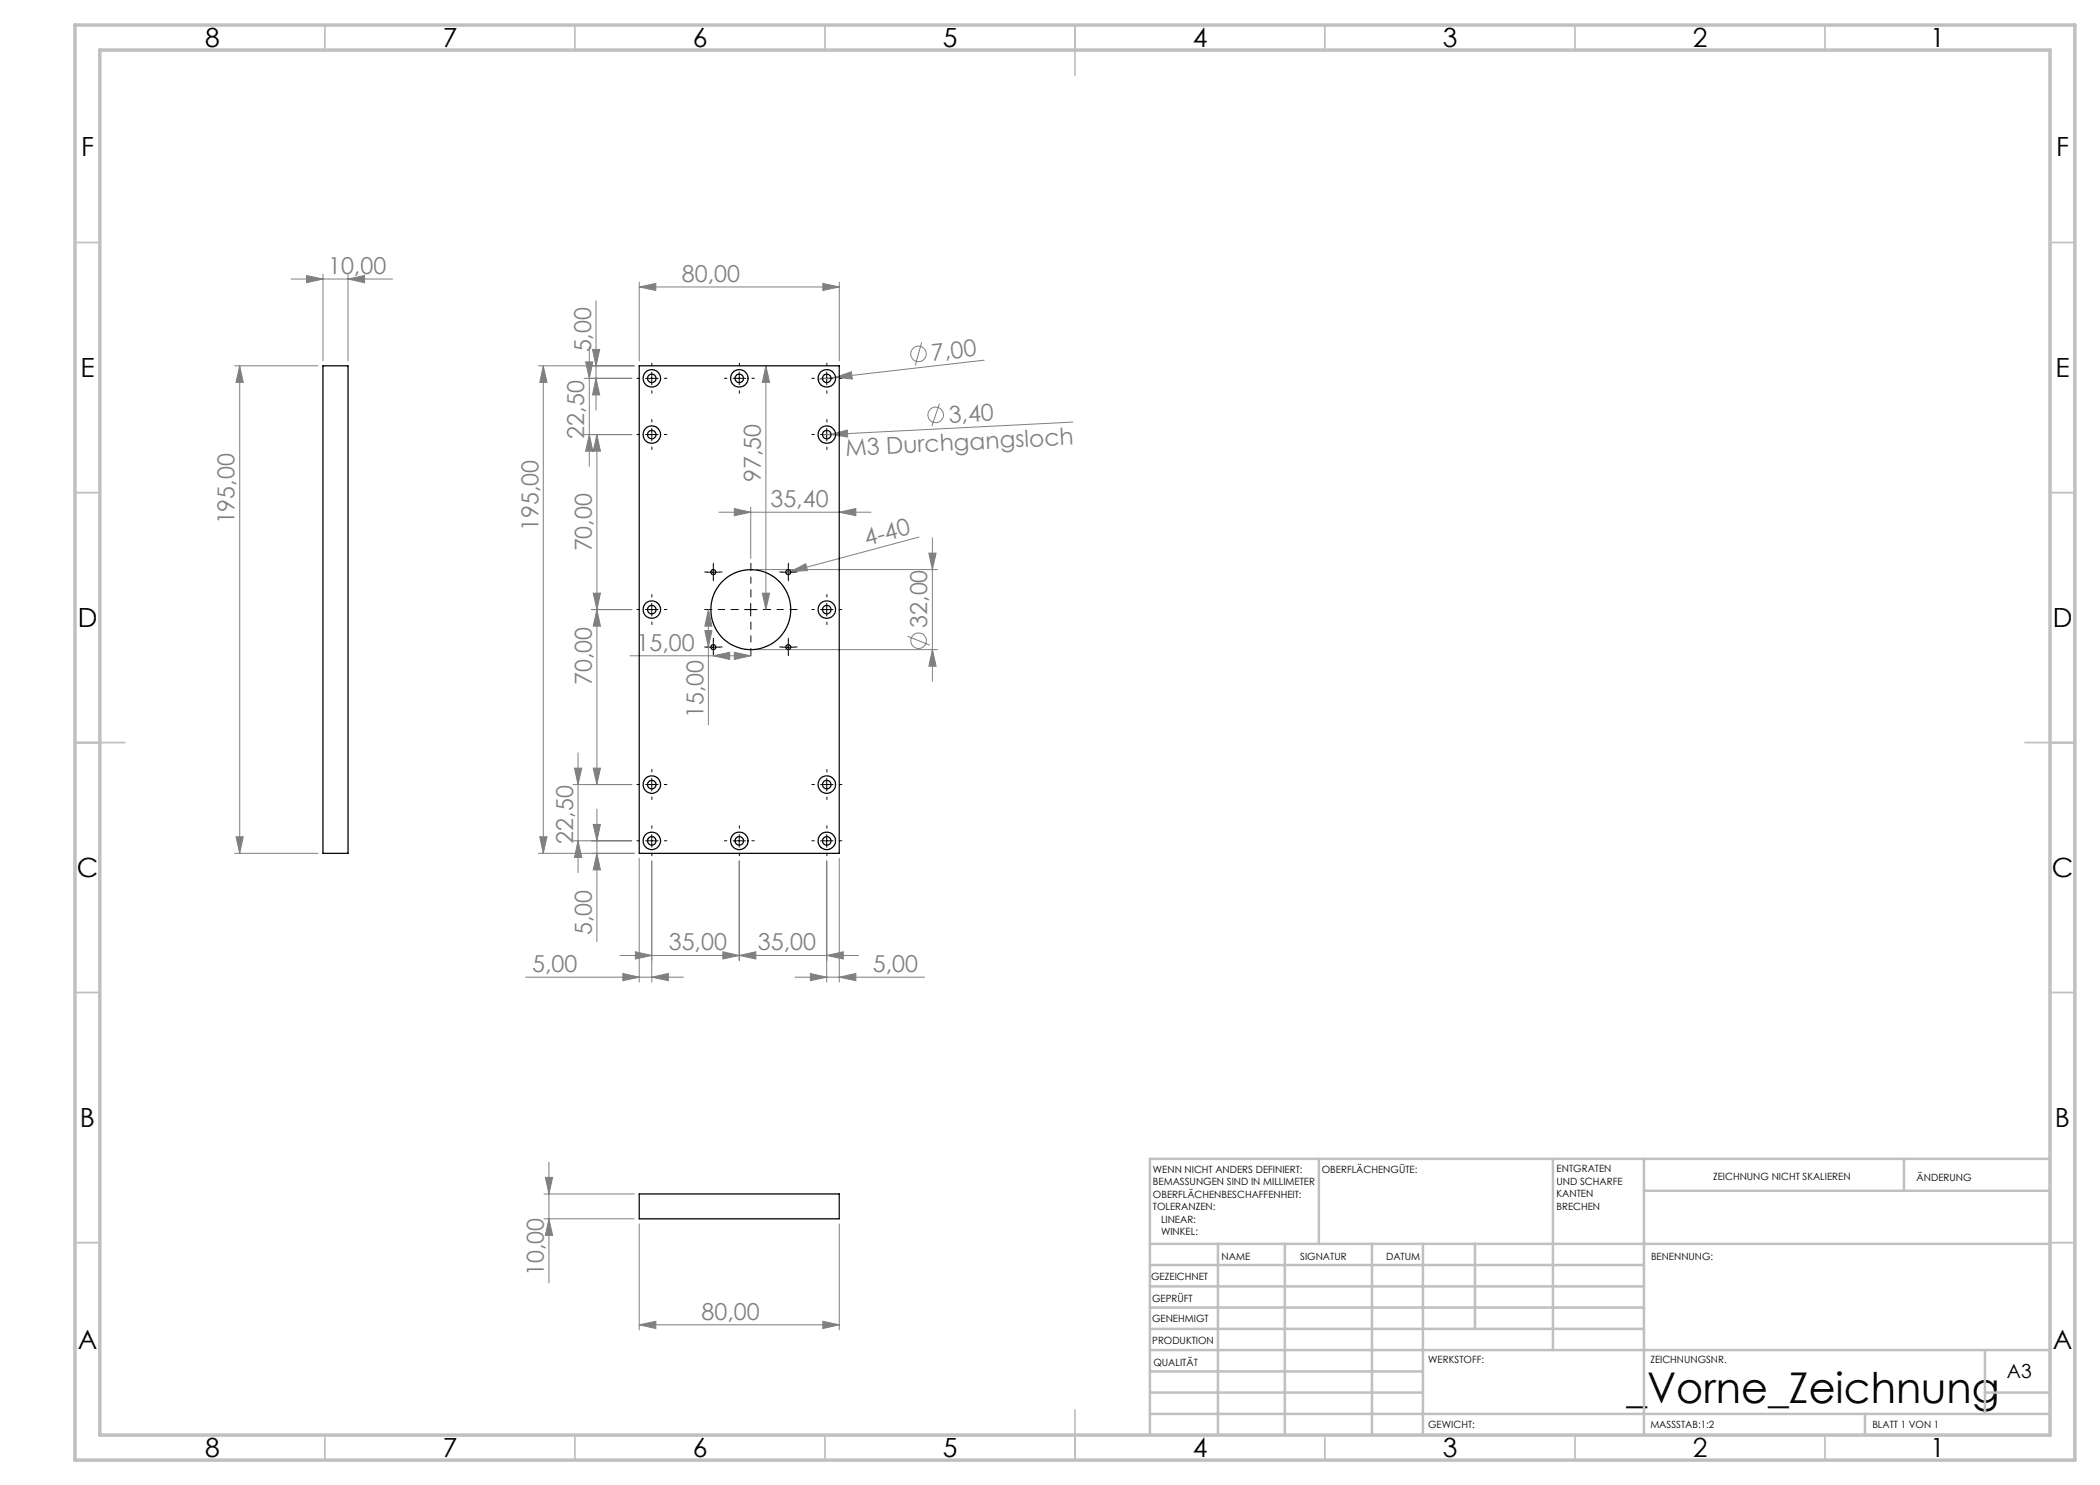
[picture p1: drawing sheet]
<svg xmlns="http://www.w3.org/2000/svg" width="420mm" height="297mm" viewBox="0 0 420 297" stroke-linecap="round" stroke-linejoin="round" font-family="sans-serif">
<g fill="none" stroke="#808080" stroke-width=".2">
<path d="M58.2 55.8h20.3M61.3 55.1l3.3 .7-3.3 .7zM64.6 54.8v17.4M69.6 55.8l3.3-.7v1.4zM69.6 54.8v17.4M127.8 57.4l3.4-.7v1.4zM127.8 56.4v15.8M127.8 57.4h40.1M164.6 56.7l3.3 .7-3.3 .7zM167.9 56.4v15.8M46.9 73.2h16.7M47.9 73.2l.7 3.3h-1.4z"/>
<path d="M47.9 73.2v97.5M107.7 73.2h19.2M108.7 73.2l.7 3.3h-1.4zM108.7 73.2v97.5M116.8 75.7h9.6M117.1 72.4h1.5l-.7 3.3zM117.9 69.3v24M118.5 69.9h1.4l-.7 3.3zM119.2 75.7l.7 3.3h-1.4zM119.2 60.2v21.8M153.2 73.2l.7 3.3h-1.4zM153.2 73.2v48.7"/>
<path d="M167.1 75.5l3.2-1.1 .2 1.4zM167.1 75.5l-3.5 .4M184.3 68.5l-1.2 4.6M196.9 72l-29.8 3.5M116.8 86.9h9.6M117.9 86.9l.7 3.3h-1.5zM119.4 86.9l.7 3.3h-1.5zM119.4 86.9v70M166.2 86.9l3.3-.9v1.4zM166.2 86.9l-1.7 .1M187.9 80.7l-1.5 4.5M214.6 84.4l-48.4 2.5"/>
<path d="M118.6 118.6h1.5l-.7 3.3zM143.8 102.4h30.4M146.9 101.7l3.2 .7-3.2 .7zM150.1 101.4v10.3M151.2 113.9h36.3M152.5 118.6h1.4l-.7 3.3zM158.2 114.3l2.9-1.6 .4 1.4zM158.2 114.3l-1 .2M167.9 102.4l3.3-.7v1.4zM183.8 107.4l-25.6 6.9M185.8 110.6h1.4l-.7 3.3zM186.5 107.6v28.7"/>
<path d="M118.4 121.9h8M119.4 121.9l.7 3.3h-1.5zM126 131.2h24.1M141 126.1h1.4l-.7 3.3zM141.7 121.9l.7 3.3h-1.4zM141.7 121.9v23.1M142.7 131.2l3.2-.7v1.4zM146.9 130.5l3.2 .7-3.2 .7zM151.2 129.9h36.3M181.5 127.2l4.4 1.8M186.5 129.9l.7 3.3h-1.4zM114.6 156.9h11.8"/>
<path d="M114.9 153.6h1.4l-.7 3.3zM115.6 150.6v23.9M118.6 153.6h1.5l-.7 3.3zM46.9 170.7h16.7M47.2 167.4h1.4l-.7 3.3zM108 167.4h1.4l-.7 3.3zM114.6 168.2h11.8M115.6 168.2l.7 3.3h-1.4zM118.6 164.9h1.5l-.7 3.3zM119.4 170.7l.7 3.3h-1.5zM119.4 161.8v26.5M126.9 170.7h-19.2"/>
<path d="M127.8 171.7v24.7M130.4 172.2v24.2M147.8 172.2v19.9M165.3 172.2v24.2M167.9 171.7v24.7M105.1 195.4h31.6M124 191.1h47.7M124.6 194.7l3.2 .7-3.2 .7zM127.1 190.4l3.3 .7-3.3 .7zM130.4 195.4l3.3-.7v1.4zM144.6 190.4l3.2 .7-3.2 .7zM147.8 191.1l3.4-.7v1.4z"/>
<path d="M159 195.4h25.9M162.1 194.7l3.2 .7-3.2 .7zM165.3 191.1l3.4-.7v1.4zM167.9 195.4l3.3-.7v1.4zM108.8 238.8h18.1M109.1 235.5h1.4l-.7 3.3zM109.8 232.4v24.2M108.8 243.8h18.1M109.8 243.8l.7 3.3h-1.4zM127.8 244.8v21.2M167.9 244.8v21.2M127.8 265l3.4-.7v1.4z"/>
<path d="M127.8 265h40.1M164.6 264.3l3.3 .7-3.3 .7z"/>
<circle cx="183.7" cy="70.8" r="1.55"/>
<circle cx="187.1" cy="83" r="1.56"/>
<circle cx="183.7" cy="128.1" r="1.55"/>
</g>
<g fill="none" stroke="#000" stroke-width=".2" stroke-dasharray="15.2 1.3 1.3 1.3">
<path d="M127.9 75.7h-.5M130.4 73.2v-.5M130.4 78.2v.5M132.9 75.7h.5M145.4 75.7h-.5M147.9 73.2v-.5M147.9 78.2v.5M150.4 75.7h.5M162.9 75.7h-.5M165.4 73.2v-.5M165.4 78.2v.5M167.9 75.7h.5"/>
<path d="M127.9 86.9h-.5M130.4 84.4v-.5M130.4 89.4v.5M132.9 86.9h.5M162.9 86.9h-.5M165.4 84.4v-.5M165.4 89.4v.5M167.9 86.9h.5M130.4 119.4v-.5M141.4 114.4h-.5M142.7 113.2v-.5M142.7 115.7v.5"/>
<path d="M143.9 114.4h.5M156.4 114.4h-.5M157.7 113.2v-.5M157.7 115.7v.5M158.9 114.4h.5M165.4 119.4v-.5M127.9 121.9h-.5M130.4 124.4v.5M132.9 121.9h.5M141.4 129.4h-.5M142.7 128.2v-.5M142.7 130.7v.5"/>
<path d="M143.9 129.4h.5M156.4 129.4h-.5M157.7 128.2v-.5M157.7 130.7v.5M158.9 129.4h.5M162.9 121.9h-.5M165.4 124.4v.5M167.9 121.9h.5M127.9 156.9h-.5M130.4 154.4v-.5M130.4 159.4v.5M132.9 156.9h.5"/>
<path d="M162.9 156.9h-.5M165.4 154.4v-.5M165.4 159.4v.5M167.9 156.9h.5M127.9 168.2h-.5M130.4 165.7v-.5M130.4 170.7v.5M132.9 168.2h.5M145.4 168.2h-.5M147.9 165.7v-.5M147.9 170.7v.5M150.4 168.2h.5"/>
<path d="M162.9 168.2h-.5M165.4 165.7v-.5M165.4 170.7v.5M167.9 168.2h.5"/>
</g>
<path d="M150.2 119.4v-6.7M147.7 121.9h-6.8M150.2 124.4v6.8M152.7 121.9h6.7" fill="none" stroke="#000" stroke-width=".2" stroke-dasharray="15.2 1.3 1.3 1.3" stroke-dashoffset="13.8"/>
<g fill="none" stroke="#000" stroke-width=".2">
<path d="M129.1 75.7h2.5M130.4 74.4v2.5M146.6 75.7h2.5M147.8 74.4v2.5M164.1 75.7h2.5M165.3 74.4v2.5M129.1 86.9h2.5M130.4 85.7v2.5M164.1 86.9h2.5M165.3 85.7v2.5M141.4 114.4h2.5M142.7 113.2v2.5"/>
<path d="M156.4 114.4h2.5M157.7 113.2v2.5M129.1 121.9h2.5M130.4 120.7v2.5M141.4 129.4h2.5M142.7 128.2v2.5M148.9 121.9h2.5M150.1 120.7v2.5M156.4 129.4h2.5M157.7 128.2v2.5M164.1 121.9h2.5M165.3 120.7v2.5"/>
<path d="M129.1 156.9h2.5M130.4 155.7v2.5M164.1 156.9h2.5M165.3 155.7v2.5M129.1 168.2h2.5M130.4 166.9v2.5M146.6 168.2h2.5M147.8 166.9v2.5M164.1 168.2h2.5M165.3 166.9v2.5"/>
</g>
<g fill="none" stroke="#c0c0c0" stroke-width=".35">
<path d="M65 5v5M115 5v5M165 5v5M215 5v10M265 5v5M315 5v5M365 5v5M15 48.5h5M410 48.5h5M15 98.5h5M410 98.5h5M15 148.5h10"/>
<path d="M405 148.5h10M15 198.5h5M410 198.5h5M15 248.5h5M410 248.5h5M65 287v5M115 287v5M165 287v5M215 282v10M265 287v5M315 287v5M365 287v5"/>
</g>
<g fill="none" stroke="#c0c0c0" stroke-width=".5">
<path d="M263.8 231.8v17M310.6 231.8v38.2M328.8 231.8v55.2M328.8 238.2h81.2M380.8 231.8v6.4M410 231.8h-180v55.2M230 248.8h180M230 257.3h98.8M230 253h98.8M243.6 248.8v38.2M257 248.8v38.2M274.4 248.8v38.2"/>
<path d="M284.6 248.8v38.2M295 248.8v17M230 265.8h98.8M230 261.5h98.8M230 278.5h54.6M230 274.3h54.6M230 270h180M397 278.5h13M397 270v12.8M230 282.8h180M373 282.8v4.2"/>
</g>
<path d="M15 5h400v287h-400zM20 10h390v277h-390z" fill="none" stroke="#c0c0c0" stroke-width=".7"/>
<g fill="#808080">
<path d="M166.2 86.9l3.3-.9v1.4z"/>
<path d="M167.1 75.5l3.2-1.1 .2 1.4z"/>
<path d="M158.2 114.3l2.9-1.6 .4 1.4z"/>
<path d="M130.4 195.4l3.3-.7v1.4zM124.6 194.7l3.2 .7-3.2 .7zM69.6 55.8l3.3-.7v1.4zM61.3 55.1l3.3 .7-3.3 .7zM164.6 264.3l3.3 .7-3.3 .7zM127.8 265l3.4-.7v1.4z"/>
<path d="M127.8 57.4l3.4-.7v1.4zM164.6 56.7l3.3 .7-3.3 .7zM127.1 190.4l3.3 .7-3.3 .7zM147.8 191.1l3.4-.7v1.4zM144.6 190.4l3.2 .7-3.2 .7zM165.3 191.1l3.4-.7v1.4zM162.1 194.7l3.2 .7-3.2 .7zM167.9 195.4l3.3-.7v1.4zM146.9 101.7l3.2 .7-3.2 .7zM167.9 102.4l3.3-.7v1.4zM142.7 131.2l3.2-.7v1.4zM146.9 130.5l3.2 .7-3.2 .7z"/>
<path d="M108 167.4h1.4l-.7 3.3zM108.7 73.2l.7 3.3h-1.4zM118.6 153.6h1.5l-.7 3.3zM119.4 121.9l.7 3.3h-1.5zM118.6 118.6h1.5l-.7 3.3zM119.4 86.9l.7 3.3h-1.5zM117.9 86.9l.7 3.3h-1.5zM117.1 72.4h1.5l-.7 3.3zM119.2 75.7l.7 3.3h-1.4zM118.5 69.9h1.4l-.7 3.3zM152.5 118.6h1.4l-.7 3.3zM153.2 73.2l.7 3.3h-1.4zM141 126.1h1.4l-.7 3.3zM141.7 121.9l.7 3.3h-1.4zM47.2 167.4h1.4l-.7 3.3zM47.9 73.2l.7 3.3h-1.4z"/>
<path d="M118.6 164.9h1.5l-.7 3.3zM119.4 170.7l.7 3.3h-1.5zM114.9 153.6h1.4l-.7 3.3zM115.6 168.2l.7 3.3h-1.4zM185.8 110.6h1.4l-.7 3.3zM186.5 129.9l.7 3.3h-1.4zM109.1 235.5h1.4l-.7 3.3zM109.8 243.8l.7 3.3h-1.4z"/>
</g>
<g fill="none" stroke="#000" stroke-width=".25">
<path d="M64.6 73.2h5v97.5h-5zM127.8 73.2h40.1v97.5h-40.1zM127.8 238.8h40.1v5h-40.1z"/>
<circle cx="130.4" cy="75.7" r=".85"/>
<circle cx="130.4" cy="75.7" r="1.76"/>
<circle cx="147.9" cy="75.7" r=".85"/>
<circle cx="147.9" cy="75.7" r="1.76"/>
<circle cx="165.4" cy="75.7" r=".85"/>
<circle cx="165.4" cy="75.7" r="1.76"/>
<circle cx="130.4" cy="86.9" r=".85"/>
<circle cx="130.4" cy="86.9" r="1.76"/>
<circle cx="165.4" cy="86.9" r=".85"/>
<circle cx="165.4" cy="86.9" r="1.76"/>
<circle cx="142.6" cy="114.4" r=".51"/>
<circle cx="157.6" cy="114.4" r=".5"/>
<circle cx="130.4" cy="121.9" r=".85"/>
<circle cx="130.4" cy="121.9" r="1.76"/>
<circle cx="142.7" cy="129.4" r=".5"/>
<circle cx="150.1" cy="121.9" r="8"/>
<circle cx="157.7" cy="129.4" r=".5"/>
<circle cx="165.4" cy="121.9" r=".85"/>
<circle cx="165.4" cy="121.9" r="1.76"/>
<circle cx="130.4" cy="156.9" r=".85"/>
<circle cx="130.4" cy="156.9" r="1.76"/>
<circle cx="165.4" cy="156.9" r=".85"/>
<circle cx="165.4" cy="156.9" r="1.76"/>
<circle cx="130.4" cy="168.2" r=".85"/>
<circle cx="130.4" cy="168.2" r="1.76"/>
<circle cx="147.9" cy="168.2" r=".85"/>
<circle cx="147.9" cy="168.2" r="1.76"/>
<circle cx="165.4" cy="168.2" r=".85"/>
<circle cx="165.4" cy="168.2" r="1.76"/>
</g>
<text font-size="8.5" x="325.3" y="280.6">_Vorne_Zeichnung</text>
<g font-size="5.3">
<text x="41" y="9.5">8</text>
<text x="88.5" y="9.5">7</text>
<text x="138.5" y="9.5">6</text>
<text x="188.5" y="9.5">5</text>
<text x="238.5" y="9.5">4</text>
<text x="288.5" y="9.5">3</text>
<text x="338.5" y="9.5">2</text>
<text x="386" y="9.5">1</text>
<text x="16.2" y="31.2">F</text>
<text x="411.2" y="31.2">F</text>
<text x="16.1" y="75.5">E</text>
<text x="411.1" y="75.5">E</text>
<text x="15.5" y="125.5">D</text>
<text x="410.5" y="125.5">D</text>
<text x="15.4" y="175.5">C</text>
<text x="410.4" y="175.5">C</text>
<text x="16" y="225.5">B</text>
<text x="411" y="225.5">B</text>
<text x="15.5" y="269.7">A</text>
<text x="410.5" y="269.7">A</text>
<text x="41" y="291.5">8</text>
<text x="88.5" y="291.5">7</text>
<text x="138.5" y="291.5">6</text>
<text x="188.5" y="291.5">5</text>
<text x="238.5" y="291.5">4</text>
<text x="288.5" y="291.5">3</text>
<text x="338.5" y="291.5">2</text>
<text x="386" y="291.5">1</text>
</g>
<g font-size="4.7" fill="#808080">
<text x="65.6" y="54.8">10,00</text>
<text x="136.4" y="56.4">80,00</text>
<text x="118.2" y="70.5" transform="rotate(-90 118.2 70.5)">5,00</text>
<text x="186.5" y="72.2" transform="rotate(-7 186.5 72.2)">7,00</text>
<text x="116.9" y="87.7" transform="rotate(-90 116.9 87.7)">22,50</text>
<text x="189.8" y="84.5" transform="rotate(-3 189.8 84.5)">3,40</text>
<text x="169.1" y="91.2" transform="rotate(-3 169.1 91.2)">M3 Durchgangsloch</text>
<text x="152.2" y="96.5" transform="rotate(-90 152.2 96.5)">97,50</text>
<text x="154.1" y="101.4">35,40</text>
<text x="46.9" y="104.9" transform="rotate(-90 46.9 104.9)">195,00</text>
<text x="107.7" y="106.2" transform="rotate(-90 107.7 106.2)">195,00</text>
<text x="118.4" y="110.3" transform="rotate(-90 118.4 110.3)">70,00</text>
<text x="173.3" y="109.2" transform="rotate(-15 173.3 109.2)">4-40</text>
<text x="185.4" y="125.6" transform="rotate(-90 185.4 125.6)">32,00</text>
<text x="127.3" y="130.1">15,00</text>
<text x="118.4" y="137" transform="rotate(-90 118.4 137)">70,00</text>
<text x="140.7" y="143.7" transform="rotate(-90 140.7 143.7)">15,00</text>
<text x="114.6" y="168.7" transform="rotate(-90 114.6 168.7)">22,50</text>
<text x="118.4" y="187" transform="rotate(-90 118.4 187)">5,00</text>
<text x="133.8" y="190.1">35,00</text>
<text x="151.6" y="190.1">35,00</text>
<text x="106.4" y="194.4">5,00</text>
<text x="174.6" y="194.4">5,00</text>
<text x="108.8" y="255.3" transform="rotate(-90 108.8 255.3)">10,00</text>
<text x="140.3" y="263.9">80,00</text>
</g>
<text font-size="3.9" x="401.4" y="275.6">A3</text>
<g font-size="2">
<text x="230.6" y="234.6">WENN NICHT ANDERS DEFINIERT:</text>
<text x="230.6" y="237.1">BEMASSUNGEN SIND IN MILLIMETER</text>
<text x="230.6" y="239.6">OBERFLÄCHENBESCHAFFENHEIT:</text>
<text x="264.4" y="234.6">OBERFLÄCHENGÜTE:</text>
<text x="311.3" y="234.5">ENTGRATEN</text>
<text x="311.3" y="237">UND SCHARFE</text>
<text x="311.3" y="239.5">KANTEN</text>
<text x="342.6" y="236">ZEICHNUNG NICHT SKALIEREN</text>
<text x="383.3" y="236.2">ÄNDERUNG</text>
<text x="230.6" y="242.1">TOLERANZEN:</text>
<text x="232.2" y="244.6">LINEAR:</text>
<text x="311.3" y="242">BRECHEN</text>
<text x="232.2" y="247.1">WINKEL:</text>
<text x="244.3" y="252">NAME</text>
<text x="260" y="251.9">SIGNATUR</text>
<text x="277.2" y="251.9">DATUM</text>
<text x="330.2" y="251.9">BENENNUNG:</text>
<text x="230.2" y="256.1">GEZEICHNET</text>
<text x="230.4" y="260.3">GEPRÜFT</text>
<text x="230.4" y="264.4">GENEHMIGT</text>
<text x="230.5" y="268.8">PRODUKTION</text>
<text x="230.7" y="273.1">QUALITÄT</text>
<text x="285.6" y="272.5">WERKSTOFF:</text>
<text x="330.1" y="272.5">ZEICHNUNGSNR.</text>
<text x="285.6" y="285.5">GEWICHT:</text>
<text x="330.1" y="285.6">MASSSTAB:1:2</text>
<text x="374.5" y="285.6">BLATT 1 VON 1</text>
</g>
</svg>
